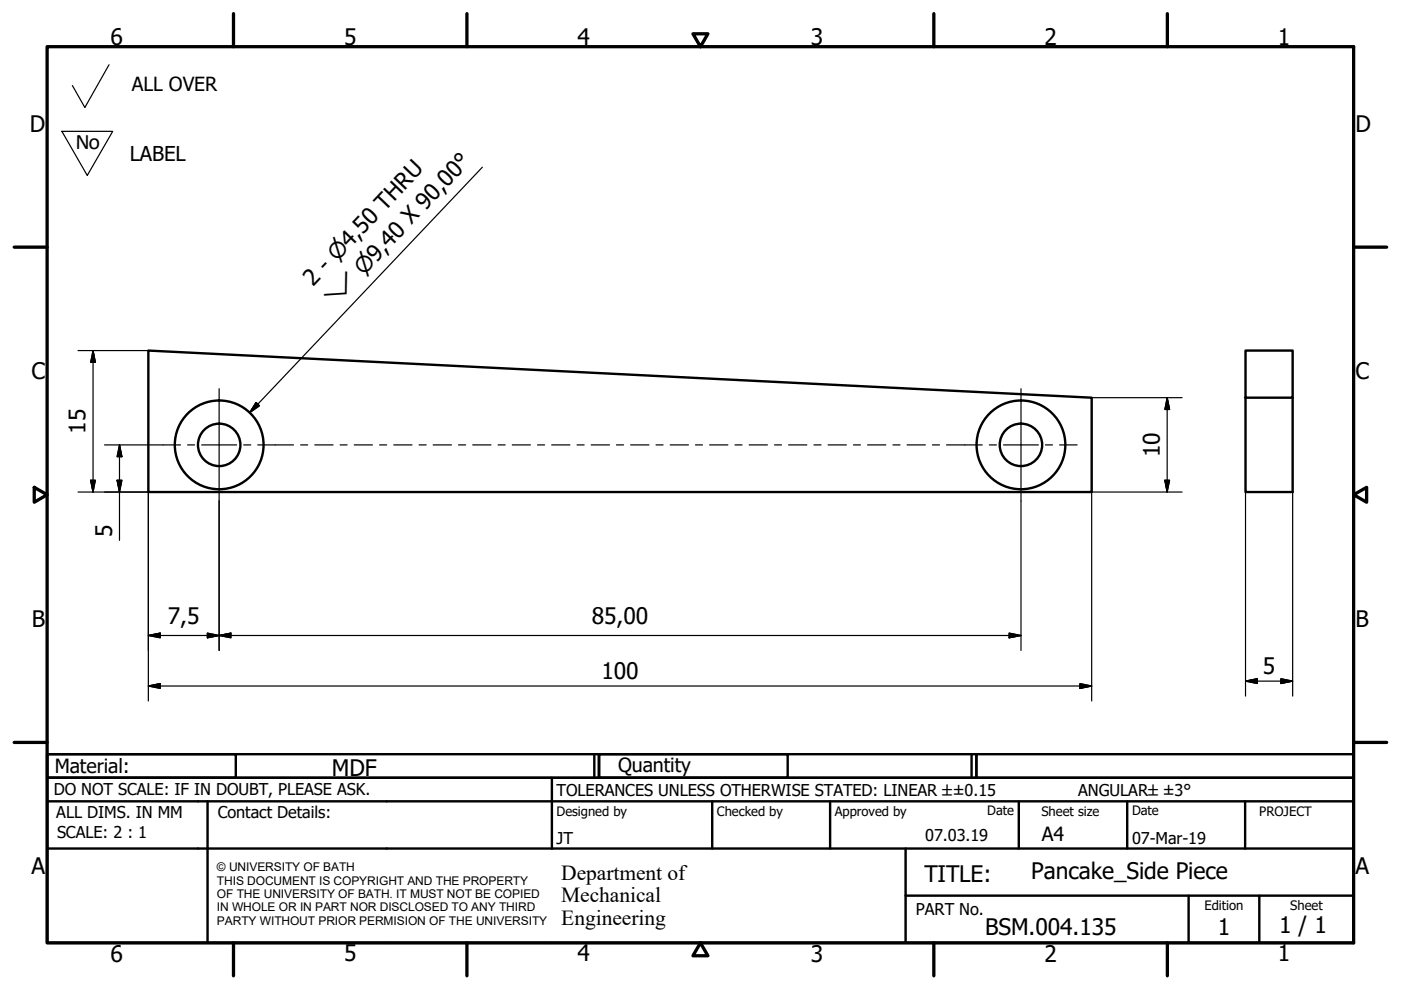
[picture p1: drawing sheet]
<svg xmlns="http://www.w3.org/2000/svg" width="297mm" height="210mm" viewBox="0 0 297 210" stroke-linecap="round" stroke-linejoin="round" font-family="sans-serif">
<!-- layer: Visible (ISO) -->
<g fill="none" stroke="#000" stroke-width=".51">
<path d="M31.5 74.3l200 10v20h-200zM264.1 74.3h10v10h-10zM264.1 84.3v20h10v-20"/>
<circle cx="46.5" cy="94.3" r="9.4"/>
<circle cx="46.5" cy="94.3" r="4.5"/>
<circle cx="216.5" cy="94.3" r="9.4"/>
<circle cx="216.5" cy="94.3" r="4.5"/>
</g>
<!-- layer: Border (ISO) -->
<g fill="none" stroke="#000" stroke-width=".7">
<path d="M10 9.9h277v190h-277zM49.5 2.9v7M99 2.9v7M146.9 7.2h3.2l-1.6 2.7zM198 2.9v7M247.5 2.9v7M3 52.4h7M287 52.4h7M7.3 103.3l2.7 1.6-2.7 1.6zM287 104.9l2.8-1.6v3.2zM3 157.4h7M287 157.4h7"/>
<path d="M49.5 199.9v7M99 199.9v7M148.5 199.9l1.6 2.7h-3.2zM198 199.9v7M247.5 199.9v7"/>
</g>
<!-- layer: Title (ISO) -->
<g fill="none" stroke="#000" stroke-width=".51">
<path d="M10 159.9h40v5h-40zM10 159.9h117v5h-117zM126 159.9v5M127 159.9h40v5h-40zM127 159.9h80v5h-80zM206 159.9v5M207 159.9h80v5h-80zM10 169.9v-5h277v5M10 169.9h277v30h-277zM10 179.9h277M44 169.9v30M117 164.9v15"/>
<path d="M151 169.9v10M176 169.9v10M192 179.9v20M216 169.9v10M239 169.9v10M264 169.9v10M192 189.9h95M252 189.9v10M267 189.9v10"/>
</g>
<!-- layer: Sketch Geometry (ISO) -->
<path d="M23.1 13.7l-5.1 9.1-2.7-4.7M13.1 27.8h10.8l-5.4 9.4z" fill="none" stroke="#000" stroke-width=".25"/>
<!-- layer: Center Mark (ISO) -->
<path d="M46.5 82.4v23.8M216.5 82.4v23.8" fill="none" stroke="#000" stroke-width=".25"/>
<!-- layer: Centerline (ISO) -->
<g fill="none" stroke="#000" stroke-width=".25">
<path d="M34.6 94.3h3.7M39.8 94.3h1.5M42.8 94.3h7.4M51.7 94.3h1.5M54.7 94.3h7.5M63.7 94.3h1.5M66.7 94.3h3.9M72.1 94.3h1.5M75.1 94.3h3.9M80.5 94.3h1.5M83.5 94.3h3.9M88.9 94.3h1.5"/>
<path d="M91.8 94.3h3.9M97.2 94.3h1.5M100.2 94.3h3.9M105.6 94.3h1.5M108.6 94.3h3.9M114 94.3h1.5M117 94.3h3.8M122.3 94.3h1.5M125.3 94.3h3.9M130.7 94.3h1.5M133.7 94.3h3.9M139.1 94.3h1.5"/>
<path d="M142.1 94.3h3.9M147.4 94.3h1.5M150.5 94.3h3.8M155.8 94.3h1.5M158.8 94.3h3.9M164.2 94.3h1.5M167.2 94.3h3.9M172.6 94.3h1.5M175.6 94.3h3.9M181 94.3h1.4M183.9 94.3h3.9M189.3 94.3h1.5"/>
<path d="M192.3 94.3h3.9M197.7 94.3h1.5M200.7 94.3h7.6M209.8 94.3h1.5M212.8 94.3h7.4M221.7 94.3h1.5M224.7 94.3h3.7"/>
</g>
<!-- layer: Dimension (ISO) -->
<g fill="none" stroke="#000" stroke-width=".25">
<path d="M16.6 74.3h14.9M19.7 74.3l.5 2.5h-1zM19.7 74.3v30M22.2 94.3h12.4M25.3 94.3l.5 2.5h-1zM25.3 94.3v20.3M231.5 84.3h19.1M247.5 84.3l.5 2.5h-1zM247.5 84.3v20M16.6 104.3h14.9v44.3M19.2 101.8h1l-.5 2.5zM24.8 101.8h1l-.5 2.5z"/>
<path d="M46.5 106.2v31.7M216.5 106.2v31.7M247 101.8h1l-.5 2.5zM250.6 104.3h-19.1v44.3M264.1 104.3v43.3M274.1 104.3v43.3M31.5 134.7l2.5-.5v1zM31.5 134.7h185M44 134.2l2.5 .5-2.5 .5zM46.5 134.7l2.5-.5v1zM214 134.2l2.5 .5-2.5 .5zM31.5 145.5l2.5-.6v1.1z"/>
<path d="M31.5 145.5h200M229 144.9l2.5 .6-2.5 .5zM264.1 144.4l2.5-.5v1zM264.1 144.4h10M271.6 143.9l2.5 .5-2.5 .5z"/>
</g>
<g fill="#000" stroke="#000" stroke-width=".25">
<path d="M19.7 74.3l.5 2.5zM19.7 74.3l.5 2.5h-1zM25.3 94.3l.5 2.5zM25.3 94.3l.5 2.5h-1zM247.5 84.3l.5 2.5zM247.5 84.3l.5 2.5h-1zM19.2 101.8l.5 2.5zM19.2 101.8h1l-.5 2.5zM24.8 101.8l.5 2.5zM24.8 101.8h1l-.5 2.5zM247 101.8l.5 2.5zM247 101.8h1l-.5 2.5z"/>
<path d="M31.5 134.7l2.5-.5zM31.5 134.7l2.5-.5v1zM44 135.2l2.5-.5zM44 134.2l2.5 .5-2.5 .5zM46.5 134.7l2.5-.5zM46.5 134.7l2.5-.5v1zM214 135.2l2.5-.5zM214 134.2l2.5 .5-2.5 .5zM31.5 145.5l2.5-.6zM31.5 145.5l2.5-.6v1.1zM229 146l2.5-.5zM229 144.9l2.5 .6-2.5 .5z"/>
<path d="M264.1 144.4l2.5-.5zM264.1 144.4l2.5-.5v1zM271.6 144.9l2.5-.5zM271.6 143.9l2.5 .5-2.5 .5z"/>
</g>
<!-- layer: Symbol (ISO) -->
<path d="M102.3 35.4l-49.4 52.1M54.3 85.3l.7 .7-2.1 1.5z" fill="none" stroke="#000" stroke-width=".25"/>
<path d="M54.3 85.3l-1.4 2.2zM54.3 85.3l.7 .7-2.1 1.5z" fill="#000" stroke="#000" stroke-width=".25"/>
<g font-size="4.8">
<text x="23.4" y="9.5">6</text>
<text x="72.9" y="9.5">5</text>
<text x="122.4" y="9.5">4</text>
<text x="171.9" y="9.5">3</text>
<text x="221.4" y="9.5">2</text>
<text x="270.9" y="9.5">1</text>
<text x="6.3" y="27.9">D</text>
<text x="287.4" y="27.9">D</text>
<text x="66.4" y="60.9" transform="rotate(-47 66.4 60.9)">2 - ⌀4,50 THRU</text>
<text x="6.7" y="80.4">C</text>
<text x="287.4" y="80.4">C</text>
<text x="18.1" y="92" transform="rotate(-90 18.1 92)">15</text>
<text x="245.9" y="97" transform="rotate(-90 245.9 97)">10</text>
<text x="23.7" y="113.8" transform="rotate(-90 23.7 113.8)">5</text>
<text x="6.8" y="132.9">B</text>
<text x="35.6" y="132.3">7,5</text>
<text x="125.5" y="132.3">85,00</text>
<text x="287.4" y="132.9">B</text>
<text x="127.5" y="143.9">100</text>
<text x="267.8" y="142.8">5</text>
<text x="70.4" y="164.4">MDF</text>
<text x="6.7" y="185.4">A</text>
<text x="287.4" y="185.4">A</text>
<text x="196" y="187">TITLE:</text>
<text x="218.7" y="186.4">Pancake_Side Piece</text>
<text x="271.2" y="197.9">1 / 1</text>
<text x="23.4" y="203.9">6</text>
<text x="72.9" y="203.8">5</text>
<text x="122.4" y="203.8">4</text>
<text x="171.9" y="203.9">3</text>
<text x="208.9" y="198.2">BSM.004.135</text>
<text x="221.4" y="203.9">2</text>
<text x="258.2" y="198.2">1</text>
<text x="270.9" y="203.8">1</text>
</g>
<text font-size="4.7" x="16" y="31.6">No</text>
<g font-size="4.6">
<text x="77.1" y="58.5" transform="rotate(-47 77.1 58.5)">⌀9,40 X 90,00°</text>
<text x="70.8" y="65.1" transform="rotate(-47 70.8 65.1)">⌵</text>
<text x="119" y="186.5">Department of</text>
<text x="119" y="191.3">Mechanical</text>
<text x="119" y="196">Engineering</text>
</g>
<text font-size="4.3" x="27.5" y="34.1">LABEL</text>
<g font-size="4.1">
<text x="28" y="19.2">ALL OVER</text>
<text x="11.6" y="163.9">Material:</text>
<text x="131" y="163.7">Quantity</text>
<text x="220.9" y="178.4">A4</text>
</g>
<g font-size="3.5">
<text x="11.4" y="168.5">DO NOT SCALE: IF IN DOUBT, PLEASE ASK.</text>
<text x="11.9" y="173.5">ALL DIMS. IN MM</text>
<text x="46.2" y="173.5">Contact Details:</text>
<text x="118" y="168.8">TOLERANCES UNLESS OTHERWISE STATED: LINEAR ±±0.15</text>
<text x="228.6" y="168.8">ANGULAR±±3°</text>
<text x="12.1" y="177.6">SCALE: 2 : 1</text>
<text x="118" y="178.9">JT</text>
<text x="196.2" y="178.3">07.03.19</text>
<text x="240" y="178.9">07-Mar-19</text>
<text x="194.2" y="194.1">PART No.</text>
</g>
<g font-size="2.8">
<text x="118" y="173">Designed by</text>
<text x="152" y="173">Checked by</text>
<text x="177" y="173">Approved by</text>
<text x="209.3" y="172.9">Date</text>
<text x="220.8" y="173">Sheet size</text>
<text x="240" y="172.9">Date</text>
<text x="267" y="172.9">PROJECT</text>
<text x="255.4" y="193">Edition</text>
<text x="273.6" y="193">Sheet</text>
</g>
<g font-size="2.5">
<text x="46" y="184.7">© UNIVERSITY OF BATH</text>
<text x="46" y="187.6">THIS DOCUMENT IS COPYRIGHT AND THE PROPERTY</text>
<text x="46" y="190.4">OF THE UNIVERSITY OF BATH. IT MUST NOT BE COPIED</text>
<text x="46" y="193.2">IN WHOLE OR IN PART NOR DISCLOSED TO ANY THIRD</text>
<text x="46" y="196.1">PARTY WITHOUT PRIOR PERMISION OF THE UNIVERSITY</text>
</g>
</svg>
